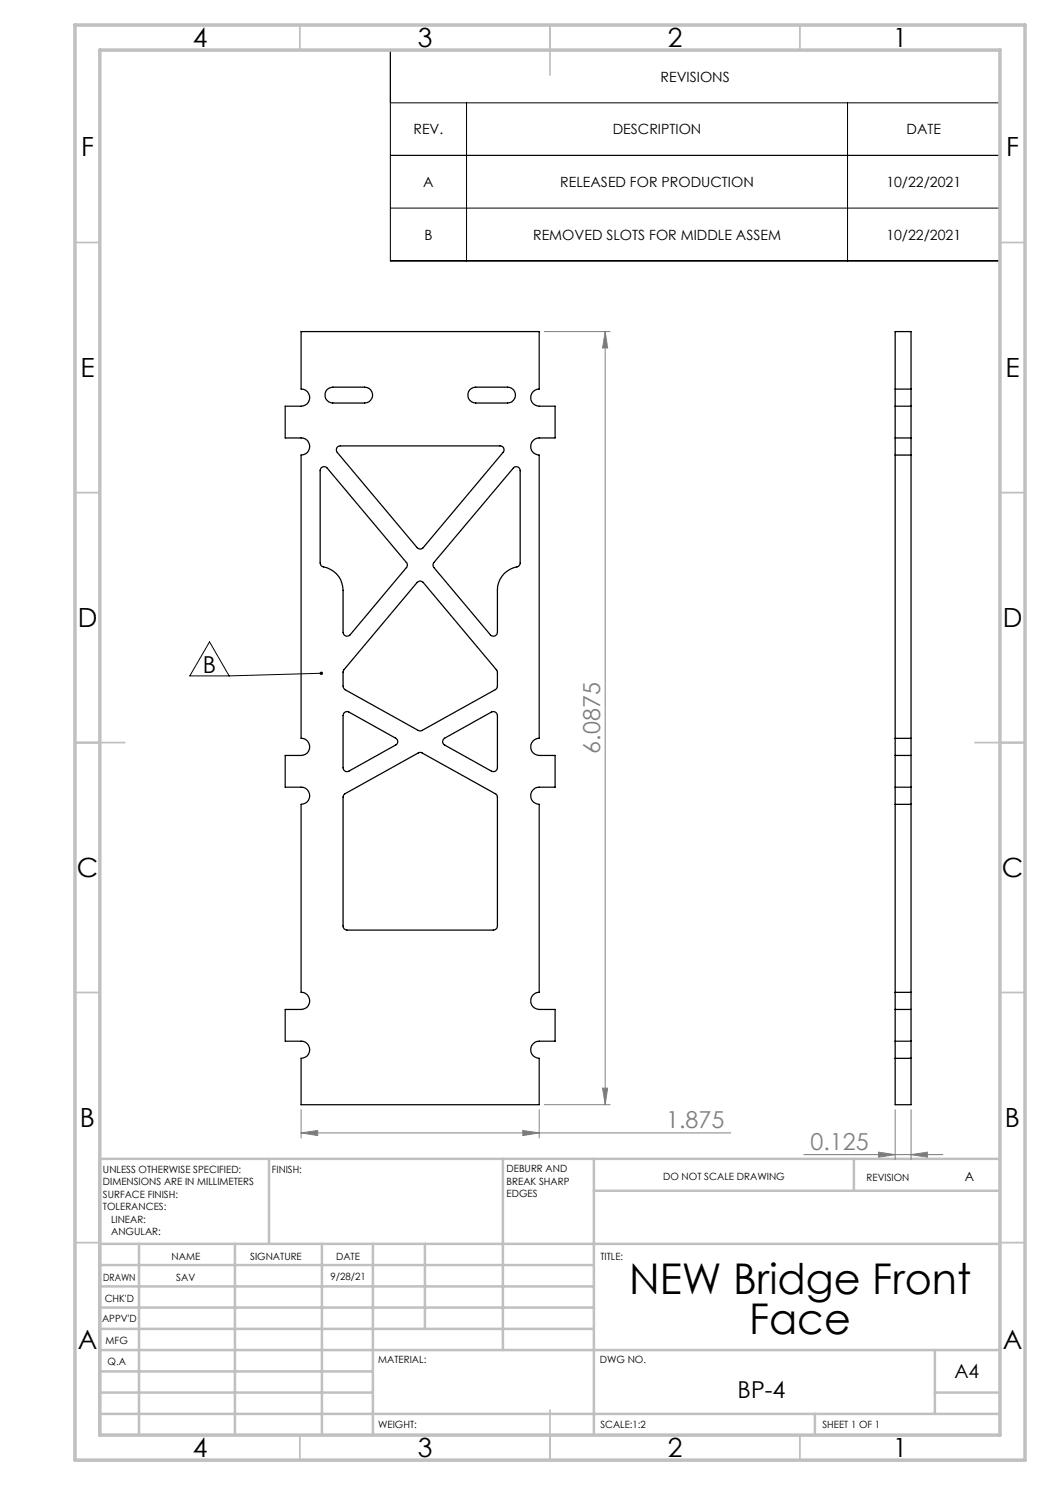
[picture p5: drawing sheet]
<svg xmlns="http://www.w3.org/2000/svg" width="210mm" height="297mm" viewBox="0 0 210 297" stroke-linecap="round" stroke-linejoin="round" font-family="sans-serif">
<g fill="none" stroke="#808080" stroke-width=".2">
<path d="M108.9 66.3h13.1M121 66.3l.5 3.3h-1zM121 66.3v154.6M120.5 217.6h1l-.5 3.3zM60.2 226.6l3.3-.5v1zM60.2 221.9v5.7M60.2 226.6h86M104.6 226.1l3.2 .5-3.2 .5zM107.8 221.9v5.7M108.9 220.9h13.1M160.8 230.9h27.8M175.7 230.4l3.3 .5-3.3 .6z"/>
<path d="M179 221.9v10M182.2 230.9l3.3-.5v1.1zM182.2 221.9v10"/>
</g>
<path d="M78.1 10h121.9v42.2h-121.9zM78.1 20.6h121.9M93.3 20.6v31.6M169.5 20.6v31.6M200 31.1h-121.9M78.1 41.6h121.9M41.9 128.4l3.9 6.8h-7.8zM64.3 134.7l-18.5 .5" fill="none" stroke="#000" stroke-width=".2"/>
<g fill="none" stroke="#c0c0c0" stroke-width=".35">
<path d="M60 5v5M110 5v10M160 5v5M15 48.5h5M200 48.5h5M15 98.5h5M200 98.5h5M15 148.5h10M195 148.5h10M15 198.5h5M200 198.5h5M15 248.5h5"/>
<path d="M200 248.5h5M60 287v5M110 282v10M160 287v5"/>
</g>
<g fill="none" stroke="#c0c0c0" stroke-width=".5">
<path d="M53.8 231.8v17M100.6 231.8v38.2M118.8 231.8v55.2M118.8 238.2h81.2M170.8 231.8v6.4M200 231.8h-180v55.2M20 248.8h180M20 257.3h98.8M20 253h98.8M27.8 248.8v38.2M47 248.8v38.2M64.4 248.8v38.2"/>
<path d="M74.6 248.8v38.2M85 248.8v17M20 265.8h98.8M20 261.5h98.8M20 278.5h54.6M20 274.3h54.6M20 270h180M187 278.5h13M187 270v12.8M20 282.8h180M163 282.8v4.2"/>
</g>
<path d="M15 5h190v287h-190zM20 10h180v277h-180z" fill="none" stroke="#c0c0c0" stroke-width=".7"/>
<path d="M64 134.4a.34 .34 0 0 1 .4-.1 .34 .34 0 0 1 .2 .4h-.3h.3a.34 .34 0 0 1-.5 .3 .34 .34 0 0 1-.1-.6z" fill="#000"/>
<g fill="#808080">
<path d="M182.2 230.9l3.3-.5v1.1zM175.7 230.4l3.3 .5-3.3 .6z"/>
<path d="M60.2 226.6l3.3-.5v1zM104.6 226.1l3.2 .5-3.2 .5z"/>
<path d="M120.5 217.6h1l-.5 3.3zM121 66.3l.5 3.3h-1z"/>
</g>
<g fill="none" stroke="#000" stroke-width=".25">
<path d="M60.2 66.3h47.6v11.5a1.71 1.71 0 0 0-1.6 1.7 1.71 1.71 0 0 0 1.6 1.7h3.2v6.4h-3.2a1.71 1.71 0 0 0-1.6 1.7 1.71 1.71 0 0 0 1.6 1.7v56.7a1.71 1.71 0 0 0-1.6 1.7 1.71 1.71 0 0 0 1.6 1.7h3.2v6.3h-3.2a1.71 1.71 0 0 0-1.6 1.8 1.71 1.71 0 0 0 1.6 1.7v37.6a1.71 1.71 0 0 0-1.6 1.7 1.71 1.71 0 0 0 1.6 1.7h3.2v6.3h-3.2a1.71 1.71 0 0 0-1.6 1.8 1.71 1.71 0 0 0 1.6 1.7v9.2h-47.6v-9.2a1.71 1.71 0 0 0 1.7-1.7 1.71 1.71 0 0 0-1.7-1.8h-3.2v-6.3h3.2a1.71 1.71 0 0 0 1.7-1.7 1.71 1.71 0 0 0-1.7-1.7v-37.6a1.71 1.71 0 0 0 1.7-1.7 1.71 1.71 0 0 0-1.7-1.8h-3.2v-6.3h3.2a1.71 1.71 0 0 0 1.7-1.7 1.71 1.71 0 0 0-1.7-1.7v-56.7a1.71 1.71 0 0 0 1.7-1.7 1.71 1.71 0 0 0-1.7-1.7h-3.2v-6.4h3.2a1.71 1.71 0 0 0 1.7-1.7 1.71 1.71 0 0 0-1.7-1.7zM65.4 78l.3-.3 .9-.3h6.3a1.59 1.59 0 0 1 1.6 1.6 1.59 1.59 0 0 1-1.6 1.6h-6.3a1.59 1.59 0 0 1-1.5-.9 1.59 1.59 0 0 1 .3-1.7zM93.9 78l.4-.3 .8-.3h6.4a1.59 1.59 0 0 1 1.6 1.6 1.59 1.59 0 0 1-1.6 1.6h-6.4a1.59 1.59 0 0 1-1.4-.9 1.59 1.59 0 0 1 .2-1.7zM179 77.8v3.4M179 77.8v-11.5h3.2v11.5M179 77.8h3.2M182.2 77.8v3.4M64.2 93.7l.4-.3a.71 .71 0 0 1 .8 .2l15.9 18.9a.72 .72 0 0 1 0 1l-11.3 13.5a.79 .79 0 0 1-.9 .2 .79 .79 0 0 1-.5-.7v-8.4a5.1 5.1 0 0 0-4.3-4.9l-.3-.6v-18.5zM67.5 89.4l.6-.2h31.9a.78 .78 0 0 1 .8 .4 .78 .78 0 0 1-.2 .9l-16 19a.78 .78 0 0 1-1.2 0l-15.9-19-.2-.4zM102.7 93.6a.77 .77 0 0 1 .8-.2 .77 .77 0 0 1 .5 .7v18.5a.8 .8 0 0 1-.6 .8 4.7 4.7 0 0 0-3.9 4.7v8.4a.79 .79 0 0 1-.5 .7 .79 .79 0 0 1-.9-.2l-11.3-13.5a.83 .83 0 0 1 0-1zM179 87.6v3.4M179 87.6h3.2"/>
<path d="M179 81.2h3.2M179 81.2v6.4M179 91v56.7M179 91h3.2M182.2 87.6v3.4M182.2 81.2v6.4M182.2 91v56.7M83.4 116.5a.78 .78 0 0 1 1.2 0l14.7 17.5 .2 .4v2.8l-.1 .4-.3 .3-15 8.3-.5-.1-14.6-8.2-.4-.6v-3l.2-.3zM68.8 142.6l.6-.3 .4 .1 9.3 5.2a.77 .77 0 0 1 .5 .7 .77 .77 0 0 1-.5 .7l-9.3 5.2a.78 .78 0 0 1-1.2-.6v-10.5zM68.9 158.9l15-8.4h.4l14.9 8.3 .3 .6v25.8a.85 .85 0 0 1-.8 .8h-29.3a.78 .78 0 0 1-.8-.8v-25.9zM88.8 147.8l9.5-5.4a.83 .83 0 0 1 1.2 .7v10.5a.79 .79 0 0 1-1.2 .6l-9.5-5.3-.3-.6zM179 147.7v3.4"/>
<path d="M179 157.4v3.5M179 157.4h3.2M179 151.1h3.2M179 151.1v6.3M179 147.7h3.2M182.2 147.7v3.4M182.2 157.4v3.5M182.2 151.1v6.3M179 160.9v37.6M179 160.9h3.2M182.2 160.9v37.6M179 198.5v3.4"/>
<path d="M179 198.5h3.2M182.2 198.5v3.4M179 208.2v3.5M179 201.9h3.2M179 208.2h3.2M179 211.7v9.2h3.2v-9.2M179 201.9v6.3M179 211.7h3.2M182.2 208.2v3.5M182.2 201.9v6.3"/>
</g>
<g font-size="8.5">
<text x="125.8" y="258.8">NEW Bridge Front</text>
<text x="149.8" y="266.9">Face</text>
</g>
<g font-size="5.3">
<text x="38.5" y="9.5">4</text>
<text x="83.5" y="9.5">3</text>
<text x="133.6" y="9.5">2</text>
<text x="178.6" y="9.5">1</text>
<text x="16.2" y="31.2">F</text>
<text x="201.2" y="31.2">F</text>
<text x="16.1" y="75.5">E</text>
<text x="201.1" y="75.5">E</text>
<text x="15.5" y="125.5">D</text>
<text x="200.5" y="125.5">D</text>
<text x="15.4" y="175.5">C</text>
<text x="200.4" y="175.5">C</text>
<text x="16" y="225.5">B</text>
<text x="201" y="225.5">B</text>
<text x="15.5" y="269.8">A</text>
<text x="200.5" y="269.8">A</text>
<text x="38.5" y="291.5">4</text>
<text x="83.5" y="291.5">3</text>
<text x="133.6" y="291.5">2</text>
<text x="178.6" y="291.5">1</text>
</g>
<g font-size="4.7">
<text x="40.6" y="134.5">B</text>
<text x="147.5" y="279.6">BP-4</text>
</g>
<g font-size="4.7" fill="#808080">
<text x="120" y="150.7" transform="rotate(-90 120 150.7)">6.0875</text>
<text x="133.2" y="225.6">1.875</text>
<text x="162.1" y="229.9">0.125</text>
</g>
<text font-size="3.9" x="190.9" y="275.5">A4</text>
<g font-size="2.8">
<text x="132.1" y="16.3">REVISIONS</text>
<text x="82.7" y="26.9">REV.</text>
<text x="122.6" y="26.9">DESCRIPTION</text>
<text x="181.3" y="26.9">DATE</text>
<text x="84.7" y="37.4">A</text>
<text x="112.1" y="37.4">RELEASED FOR PRODUCTION</text>
<text x="177.3" y="37.4">10/22/2021</text>
<text x="84.9" y="47.9">B</text>
<text x="106.6" y="47.9">REMOVED SLOTS FOR MIDDLE ASSEM</text>
<text x="177.3" y="47.9">10/22/2021</text>
</g>
<text font-size="2.5" x="192.9" y="236.1">A</text>
<g font-size="2">
<text x="20.6" y="234.6">UNLESS OTHERWISE SPECIFIED:</text>
<text x="20.6" y="237.1">DIMENSIONS ARE IN MILLIMETERS</text>
<text x="20.6" y="239.6">SURFACE FINISH:</text>
<text x="54.4" y="234.6">FINISH:</text>
<text x="101.3" y="234.5">DEBURR AND</text>
<text x="101.3" y="237">BREAK SHARP</text>
<text x="101.3" y="239.5">EDGES</text>
<text x="132.6" y="236">DO NOT SCALE DRAWING</text>
<text x="173.3" y="236.2">REVISION</text>
<text x="20.6" y="242.1">TOLERANCES:</text>
<text x="22.2" y="244.6">LINEAR:</text>
<text x="22.2" y="247.1">ANGULAR:</text>
<text x="34.3" y="252">NAME</text>
<text x="50" y="251.9">SIGNATURE</text>
<text x="67.2" y="251.9">DATE</text>
<text x="120.1" y="251.9">TITLE:</text>
<text x="20.6" y="256.1">DRAWN</text>
<text x="35.3" y="256.1">SAV</text>
<text x="66.1" y="255.9">9/28/21</text>
<text x="20.9" y="260.3">CHK'D</text>
<text x="20.4" y="264.4">APPV'D</text>
<text x="21.1" y="268.8">MFG</text>
<text x="21.5" y="273">Q.A</text>
<text x="75.6" y="272.5">MATERIAL:</text>
<text x="120" y="272.5">DWG NO.</text>
<text x="75.6" y="285.5">WEIGHT:</text>
<text x="120.1" y="285.6">SCALE:1:2</text>
<text x="164.5" y="285.6">SHEET 1 OF 1</text>
</g>
</svg>
